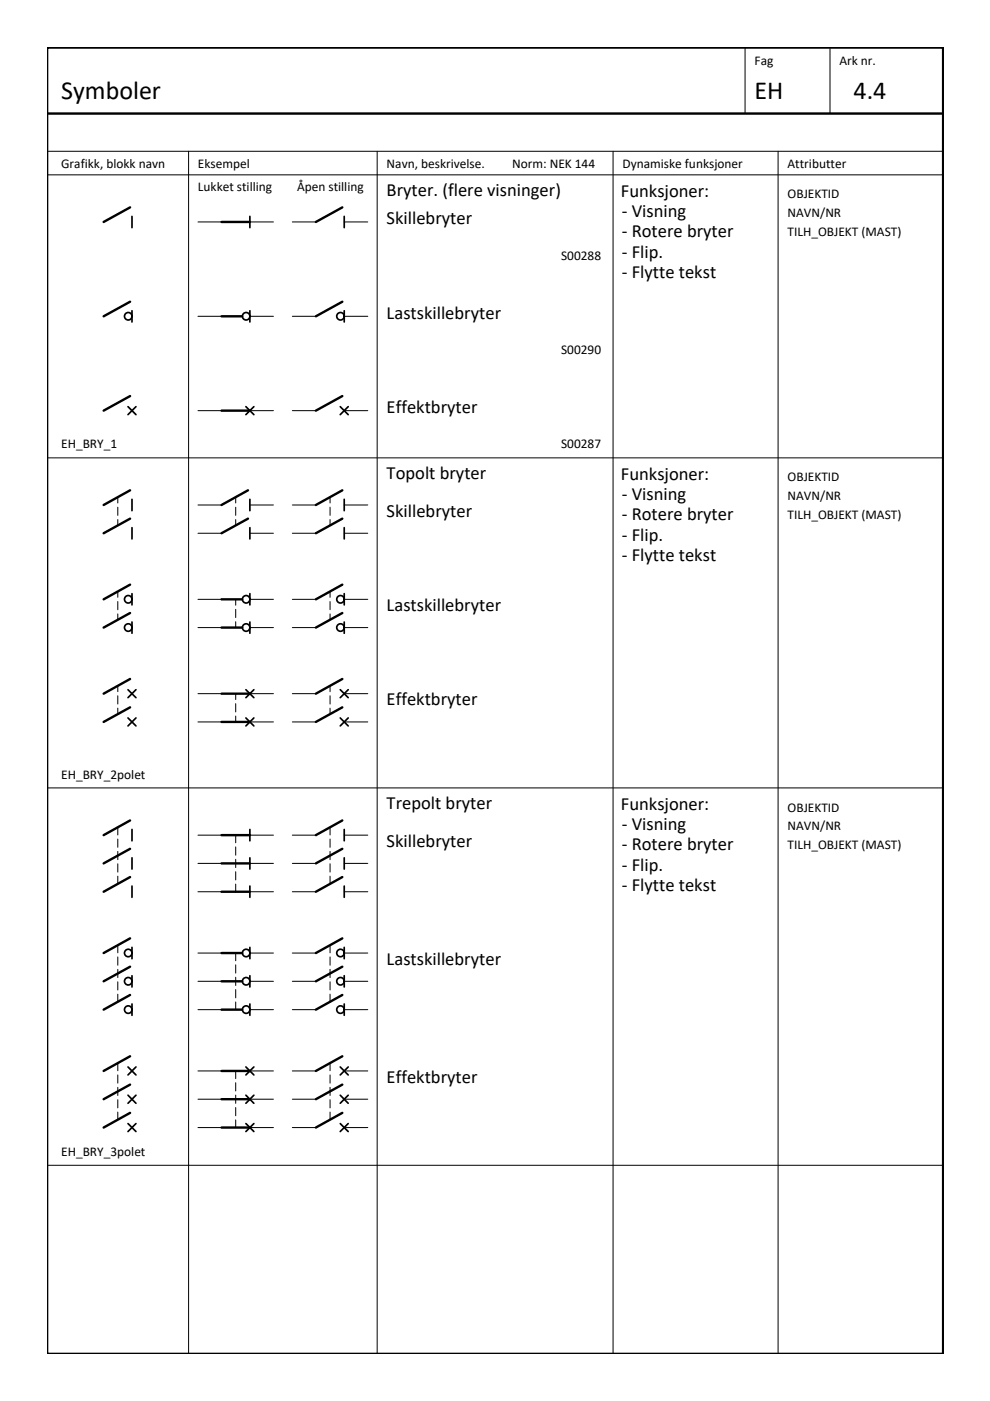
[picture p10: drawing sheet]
<svg xmlns="http://www.w3.org/2000/svg" width="210mm" height="297mm" viewBox="0 0 210 297" stroke-linecap="round" stroke-linejoin="round" font-family="sans-serif">
<g fill="none" stroke="#000" stroke-width=".51">
<path d="M10 10.1h190v276.9h-190zM10 24.1h189.9M27.6 44l-5.6 3.1M47 47.1h6M72.6 44l-5.6 3.1M27.6 64l-5.6 3.1M47 67.1h4.4M72.6 64l-5.6 3.1M27.6 84l-5.6 3.1M47 87.1h6M72.6 84l-5.6 3.1M27.6 104l-5.6 3.1"/>
<path d="M27.6 110l-5.6 3.1M52.6 104l-5.6 3.1M52.6 110l-5.6 3.1M72.6 104l-5.6 3.1M72.6 110l-5.6 3.1M27.6 124l-5.6 3.1M27.6 130l-5.6 3.1M47 127.1h4.4M47 133.1h4.4M72.6 124l-5.6 3.1M72.6 130l-5.6 3.1M27.6 144l-5.6 3.1"/>
<path d="M27.6 150l-5.6 3.1M47 147.1h6M47 153.1h6M72.6 144l-5.6 3.1M72.6 150l-5.6 3.1M27.6 174l-5.6 3.1M27.6 180l-5.6 3.1M47 177.1h6M72.6 174l-5.6 3.1M72.6 180l-5.6 3.1M27.6 186l-5.6 3.1M27.6 199l-5.6 3.1"/>
<path d="M47 183.1h6M47 189.1h6M72.6 186l-5.6 3.1M72.6 199l-5.6 3.1M27.6 205l-5.6 3.1M27.6 211l-5.6 3.1M47 202.1h4.4M47 208.1h4.4M47 214.1h4.4M72.6 205l-5.6 3.1M72.6 211l-5.6 3.1M27.6 224l-5.6 3.1"/>
<path d="M27.6 230l-5.6 3.1M27.6 236l-5.6 3.1M47 227.1h6M47 233.1h6M47 239.1h6M72.6 224l-5.6 3.1M72.6 230l-5.6 3.1M72.6 236l-5.6 3.1"/>
</g>
<g fill="none" stroke="#000" stroke-width=".21">
<path d="M158 10.1v14M176 10.1v14M10 37.1h189.9M10 32.1h189.9M40 32.1v254.9M80 32.1v254.9M130 32.1v254.9M165 32.1v254.9M42 47.1h5M53 47.1h5M62 47.1h5M73 47.1h5"/>
<path d="M42 67.1h5M53 67.1h5M62 67.1h5M73 67.1h5M10 97.1h189.9M42 87.1h5M53 87.1h5M62 87.1h5M73 87.1h5M25 105.4v1.2M25 107.5v1.8M25 110.2v1.2"/>
<path d="M42 107.1h5M42 113.1h5M50 105.4v1.2M50 107.5v1.8M50 110.2v1.2M53 107.1h5M53 113.1h5M62 107.1h5M62 113.1h5M70 105.4v1.2M70 107.5v1.8M70 110.2v1.2"/>
<path d="M73 107.1h5M73 113.1h5M25 125.4v1.2M25 127.5v1.8M25 130.2v1.2M42 127.1h5M42 133.1h5M50 127.1v1.2M50 129.2v1.7M50 131.8v1.3M53 127.1h5M53 133.1h5"/>
<path d="M62 127.1h5M62 133.1h5M70 125.4v1.2M70 127.5v1.8M70 130.2v1.2M73 127.1h5M73 133.1h5M25 145.4v1.2M25 147.5v1.8M25 150.1v1.3M42 147.1h5M42 153.1h5"/>
<path d="M50 147.1v1.2M50 149.2v1.7M50 151.8v1.3M53 147.1h5M53 153.1h5M62 147.1h5M62 153.1h5M70 145.4v1.2M70 147.5v1.8M70 150.1v1.3M73 147.1h5M73 153.1h5"/>
<path d="M10 167.1h189.9M25 175.4v1.6M25 177.9v1.7M42 177.1h5M50 177.1v1.6M50 179.6v1.7M53 177.1h5M62 177.1h5M70 175.4v1.6M70 177.9v1.7M73 177.1h5M25 180.5v1.8"/>
<path d="M25 183.1v1.8M25 185.8v1.6M42 183.1h5M42 189.1h5M50 182.2v1.7M50 184.8v1.8M50 187.4v1.7M53 183.1h5M53 189.1h5M62 183.1h5M62 189.1h5M70 180.5v1.8"/>
<path d="M70 183.1v1.8M70 185.8v1.6M73 183.1h5M73 189.1h5M25 200.4v1.6M25 202.9v1.7M25 205.5v1.8M25 208.2v1.7M25 210.8v1.6M42 202.1h5M42 208.1h5M42 214.1h5"/>
<path d="M50 202.1v1.6M50 204.6v1.7M50 207.2v1.7M50 209.8v1.8M50 212.4v1.7M53 202.1h5M53 208.1h5M53 214.1h5M62 202.1h5M62 208.1h5M62 214.1h5M70 200.4v1.6"/>
<path d="M70 202.9v1.7M70 205.5v1.8M70 208.2v1.7M70 210.8v1.6M73 202.1h5M73 208.1h5M73 214.1h5M25 225.4v1.6M25 227.9v1.7M25 230.5v1.8M25 233.2v1.7M25 235.8v1.6"/>
<path d="M42 227.1h5M42 233.1h5M42 239.1h5M50 227.1v1.6M50 229.6v1.7M50 232.2v1.7M50 234.8v1.8M50 237.4v1.7M53 227.1h5M53 233.1h5M53 239.1h5M62 227.1h5"/>
<path d="M62 233.1h5M62 239.1h5M70 225.4v1.6M70 227.9v1.7M70 230.5v1.8M70 233.2v1.7M70 235.8v1.6M73 227.1h5M73 233.1h5M73 239.1h5M10 247.1h189.9"/>
</g>
<g fill="none" stroke="#000" stroke-width=".36">
<path d="M28 45.9v2.4M53 45.9v2.4M73 45.9v2.4M28 65.9v2.4M53 65.9v2.4M73 65.9v2.4M27.1 86.2l1.7 1.7M28.8 86.2l-1.7 1.7M52.1 86.2l1.7 1.7M53.8 86.2l-1.7 1.7M72.1 86.2l1.7 1.7M73.8 86.2l-1.7 1.7"/>
<path d="M28 105.9v2.4M28 111.9v2.4M53 105.9v2.4M53 111.9v2.4M73 105.9v2.4M73 111.9v2.4M28 125.9v2.4M28 131.9v2.4M53 125.9v2.4M53 131.9v2.4M73 125.9v2.4M73 131.9v2.4"/>
<path d="M27.1 146.2l1.7 1.7M27.1 152.2l1.7 1.7M28.8 146.2l-1.7 1.7M28.8 152.2l-1.7 1.7M52.1 146.2l1.7 1.7M52.1 152.2l1.7 1.7M53.8 146.2l-1.7 1.7M53.8 152.2l-1.7 1.7M72.1 146.2l1.7 1.7M72.1 152.2l1.7 1.7M73.8 146.2l-1.7 1.7M73.8 152.2l-1.7 1.7"/>
<path d="M28 175.9v2.4M53 175.9v2.4M73 175.9v2.4M28 181.9v2.4M28 187.9v2.4M53 181.9v2.4M53 187.9v2.4M73 181.9v2.4M73 187.9v2.4M28 200.9v2.4M28 206.9v2.4M28 212.9v2.4"/>
<path d="M53 200.9v2.4M53 206.9v2.4M53 212.9v2.4M73 200.9v2.4M73 206.9v2.4M73 212.9v2.4M27.1 226.2l1.7 1.7M27.1 232.2l1.7 1.7M27.1 238.2l1.7 1.7M28.8 226.2l-1.7 1.7M28.8 232.2l-1.7 1.7M28.8 238.2l-1.7 1.7"/>
<path d="M52.1 226.2l1.7 1.7M52.1 232.2l1.7 1.7M52.1 238.2l1.7 1.7M53.8 226.2l-1.7 1.7M53.8 232.2l-1.7 1.7M53.8 238.2l-1.7 1.7M72.1 226.2l1.7 1.7M72.1 232.2l1.7 1.7M72.1 238.2l1.7 1.7M73.8 226.2l-1.7 1.7M73.8 232.2l-1.7 1.7M73.8 238.2l-1.7 1.7"/>
<circle cx="27.2" cy="67.1" r=".79"/>
<circle cx="52.2" cy="67.1" r=".79"/>
<circle cx="72.2" cy="67.1" r=".79"/>
<circle cx="27.2" cy="133.1" r=".79"/>
<circle cx="27.2" cy="127.1" r=".79"/>
<circle cx="52.2" cy="133.1" r=".79"/>
<circle cx="52.2" cy="127.1" r=".79"/>
<circle cx="72.2" cy="133.1" r=".79"/>
<circle cx="72.2" cy="127.1" r=".79"/>
<circle cx="27.2" cy="214.1" r=".79"/>
<circle cx="27.2" cy="202.1" r=".79"/>
<circle cx="27.2" cy="208" r=".79"/>
<circle cx="52.2" cy="214.1" r=".79"/>
<circle cx="52.2" cy="202.1" r=".79"/>
<circle cx="52.2" cy="208" r=".79"/>
<circle cx="72.2" cy="214.1" r=".79"/>
<circle cx="72.2" cy="208" r=".79"/>
<circle cx="72.2" cy="202.1" r=".79"/>
</g>
<g font-size="5.5">
<text x="13" y="21.1">Symboler</text>
<text x="160" y="21.1">EH</text>
<text x="181" y="21.1">4.4</text>
</g>
<g font-size="3.9">
<text x="82" y="41.6">Bryter. (flere visninger)</text>
<text x="131.6" y="41.7">Funksjoner:</text>
<text x="82" y="47.6">Skillebryter</text>
<text x="131.8" y="46">- Visning</text>
<text x="131.8" y="50.3">- Rotere bryter</text>
<text x="131.8" y="54.7">- Flip.</text>
<text x="131.8" y="59">- Flytte tekst</text>
<text x="82" y="67.6">Lastskillebryter</text>
<text x="82" y="87.6">Effektbryter</text>
<text x="82" y="101.6">Topolt bryter</text>
<text x="131.6" y="101.8">Funksjoner:</text>
<text x="131.8" y="106">- Visning</text>
<text x="82" y="109.6">Skillebryter</text>
<text x="131.8" y="110.3">- Rotere bryter</text>
<text x="131.8" y="114.6">- Flip.</text>
<text x="131.8" y="119">- Flytte tekst</text>
<text x="82" y="129.6">Lastskillebryter</text>
<text x="82" y="149.6">Effektbryter</text>
<text x="82" y="171.6">Trepolt bryter</text>
<text x="131.6" y="171.8">Funksjoner:</text>
<text x="82" y="179.6">Skillebryter</text>
<text x="131.8" y="176">- Visning</text>
<text x="131.8" y="180.3">- Rotere bryter</text>
<text x="131.8" y="184.6">- Flip.</text>
<text x="131.8" y="189">- Flytte tekst</text>
<text x="82" y="204.6">Lastskillebryter</text>
<text x="82" y="229.6">Effektbryter</text>
</g>
<g font-size="2.8">
<text x="160" y="13.9">Fag</text>
<text x="178" y="13.9">Ark nr.</text>
<text x="13" y="35.6">Grafikk, blokk navn</text>
<text x="42" y="35.6">Eksempel</text>
<text x="82" y="35.6">Navn, beskrivelse.</text>
<text x="108.6" y="35.6">Norm: NEK 144</text>
<text x="132" y="35.6">Dynamiske funksjoner</text>
<text x="167" y="35.6">Attributter</text>
<text x="42" y="40.6">Lukket stilling</text>
<text x="63" y="40.6">Åpen stilling</text>
<text x="167" y="42.1">OBJEKTID</text>
<text x="167" y="46.1">NAVN/NR</text>
<text x="167" y="50.1">TILH_OBJEKT (MAST)</text>
<text x="119" y="55.1">S00288</text>
<text x="119" y="75.1">S00290</text>
<text x="13" y="95.1">EH_BRY_1</text>
<text x="119" y="95.1">S00287</text>
<text x="167" y="102.1">OBJEKTID</text>
<text x="167" y="106.1">NAVN/NR</text>
<text x="167" y="110.1">TILH_OBJEKT (MAST)</text>
<text x="13" y="165.1">EH_BRY_2polet</text>
<text x="167" y="172.1">OBJEKTID</text>
<text x="167" y="176.1">NAVN/NR</text>
<text x="167" y="180.1">TILH_OBJEKT (MAST)</text>
<text x="13" y="245.1">EH_BRY_3polet</text>
</g>
</svg>
